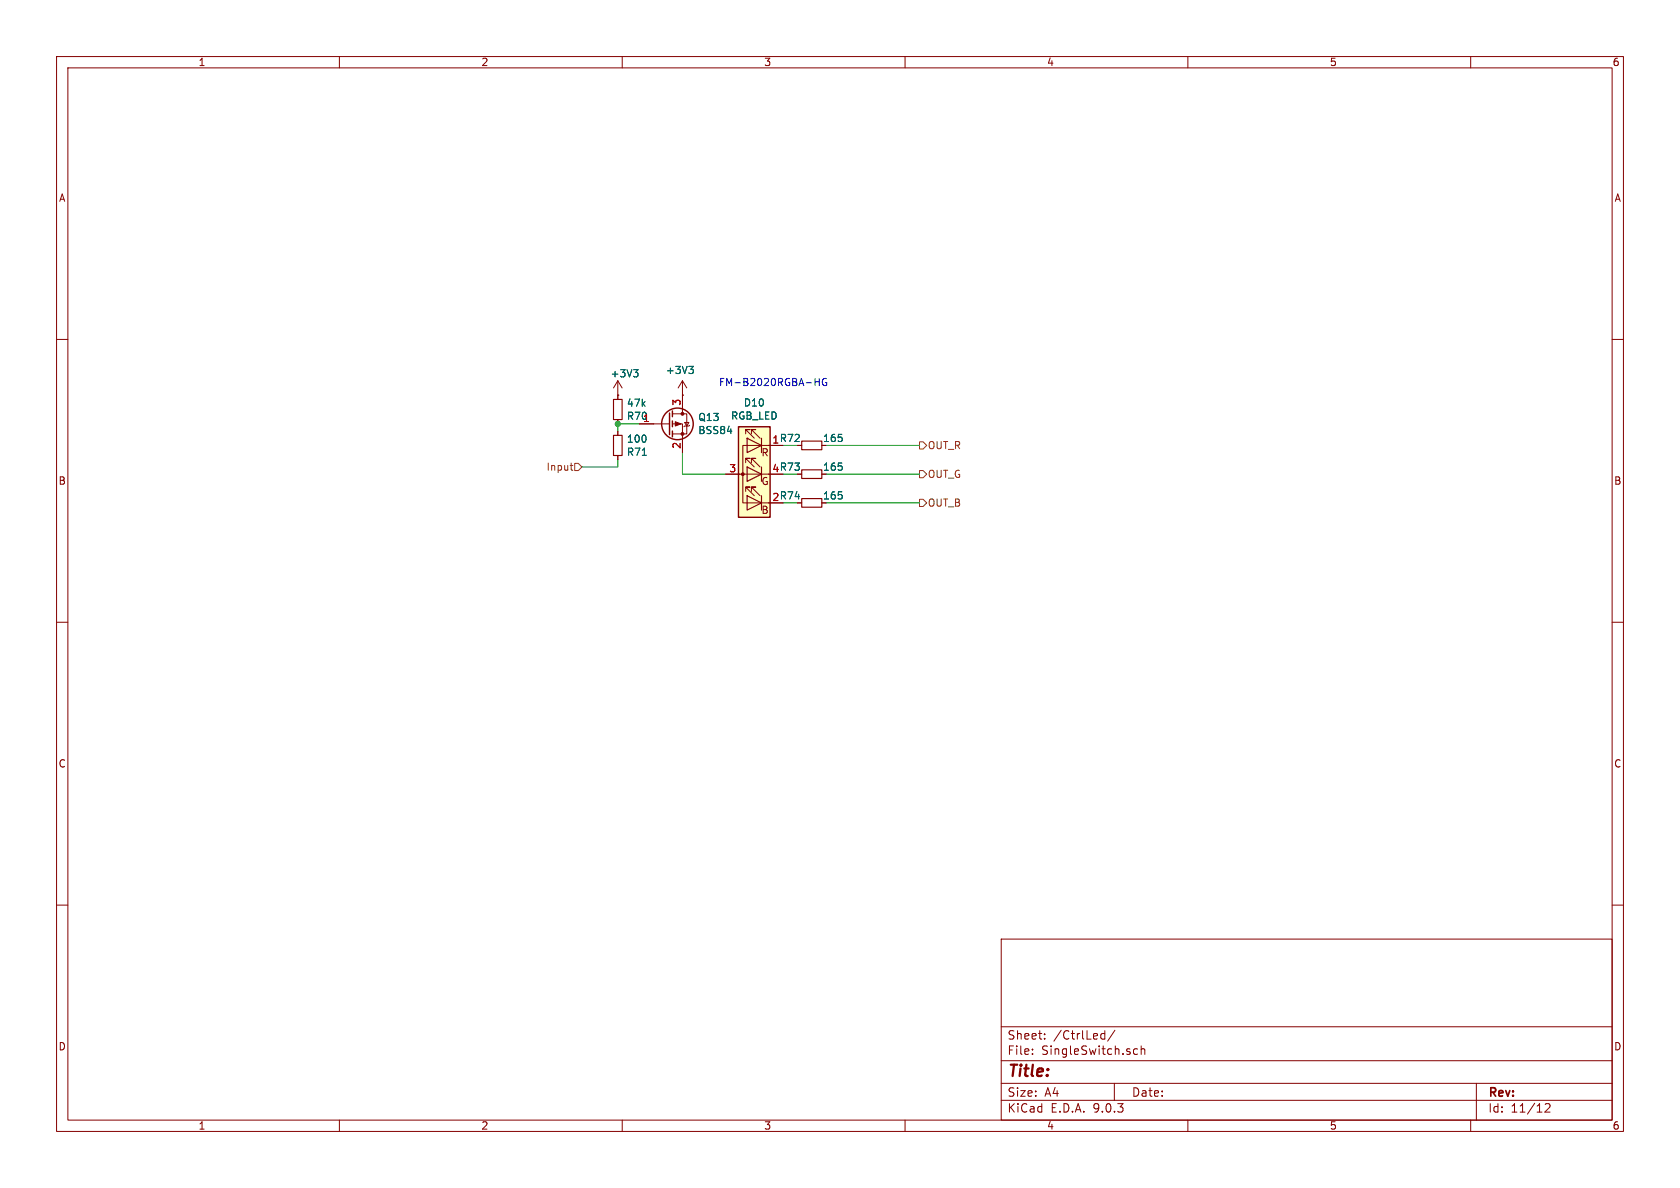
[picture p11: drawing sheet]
<svg xmlns="http://www.w3.org/2000/svg" width="297mm" height="210mm" viewBox="0 0 297 210" stroke-linecap="round" stroke-linejoin="round" font-family="sans-serif">
<g fill="none" stroke="#840000" stroke-width=".18">
<path d="M10 10h277v190h-277zM12 12h273v186h-273zM60 10v2M110 10v2M160 10v2M210 10v2M260 10v2M10 60h2M109.2 69.9h.1M109.2 67.3v3.3M109.2 74.2v.7M109.2 76.2v.8"/>
<path d="M109.2 67.3l.8 1.3M109.2 67.3l-.7 1.3M113 74.9h5.4M118.9 73.2h2.5v3.5h-2.5M118.9 74.9h1.7v5.1M120.6 69.9h.1M120.6 67.3l.8 1.3M120.6 67.3l-.7 1.3M120.6 67.3v5.9M121 74.7h.8l-.4 .6zM121.9 75.2l-.1 .1h-.8l-.1 .1M141 78.7h.7"/>
<path d="M285 60h2M109.2 80.5v.8M141 88.9h.7M141 83.8h.7M10 110h2M285 110h2M10 160h2M177 166h108v32h-108zM285 160h2M60 198v2M110 198v2M160 198v2"/>
<path d="M177 194.5h108M177 191.5h108M177 187.5h108M177 181.5h108M182.5 186.3v.1M182.5 185.5v.1M184.7 183.6v.1M184.7 182.8v.1M194.9 182.7l.4 .1M195.3 182.2v1.5M195.3 183.6l-.4 .1M197 191.5v3"/>
<path d="M197.1 182.1l-1.3 2M200.5 186.3l.2 .1 .4-.1M201.1 185.5l-.4-.1-.2 .1M201.7 185.5l.3-.1 .3 .1 .1 .9M201.7 184.9v1.5M210 198v2M260 198v2M261 191.5v6.5M273.2 195.2l.5-.1 .3 .1v.3l-.9 1.1h.9"/>
</g>
<path d="M108.5 70.6h1.5v3.6h-1.5zM108.5 77h1.5v3.5h-1.5zM141.7 78h3.6v1.5h-3.6zM141.7 88.1h3.6v1.6h-3.6zM141.7 83.1h3.6v1.5h-3.6z" fill="none" stroke="#840000" stroke-width=".2"/>
<path d="M112 65.3h.8l-.4 .5M112.5 65.8l.3 .3v.3l-.3 .2M121.8 64.8h.8l-.5 .4M122.3 65.2l.3 .3v.3l-.3 .2M113.6 80.5h.7" fill="none" stroke="#006464" stroke-width=".18"/>
<g fill="none" stroke="#840000" stroke-width=".25">
<path d="M118.4 73v3.8M118.9 72.6v1.1M118.9 74.4v1M118.9 76.2v1"/>
<circle cx="119.8" cy="74.9" r="2.79"/>
</g>
<g fill="#840000" stroke="#840000" stroke-width=".18">
<path d="M119.4 74.5l1 .4-1 .4z"/>
<circle cx="120.6" cy="73.2" r=".25"/>
<circle cx="120.6" cy="76.7" r=".25"/>
</g>
<path d="M130.6 75.4h5.5v16h-5.5z" fill="#ffffc2"/>
<g fill="none" stroke="#840000" stroke-width=".18">
<path d="M109.2 69.9h.1M109.2 69.9v.7M109.2 74.2v.7M109.2 76.2v.8M113 74.9h2.6M120.6 69.9h.1M120.6 69.9v2.5M120.6 77.5v2.5M131.8 76.7v-.8h.8h-.8l1.5 1.6M132.1 77.5h.1M132.8 76.7v-.8h.8h-.8l1.6 1.6M138.4 78.7h-7.1v10.2h4.6"/>
<path d="M141 78.7h.7M109.2 80.5v.8M128.3 83.8h7.6M131.8 81.8v-.8h.8h-.8l1.5 1.6M131.8 86.9v-.8h.8h-.8l1.5 1.5M132.8 81.8v-.8h.8h-.8l1.6 1.6M132.8 86.9v-.8h.8h-.8l1.6 1.5M141 88.9h.7M141 83.8h.7"/>
</g>
<path d="M132.1 77.5l2.5 1.2-2.5 1.3zM134.6 77.5v2.5M132.1 82.6l2.5 1.2-2.5 1.3zM132.1 87.6l2.5 1.3-2.5 1.3zM134.6 82.6v2.5M134.6 87.6v2.6" fill="none" stroke="#840000" stroke-width=".2"/>
<circle cx="131.3" cy="83.8" r=".25" fill="#840000" stroke="#840000" stroke-width=".18"/>
<path d="M130.6 75.4h5.5v16h-5.5z" fill="none" stroke="#840000" stroke-width=".25"/>
<path d="M162.6 78.1h.6l.6 .6-.6 .7h-.6zM100.8 82.3h.5M101 82.9l.3 .2M101.6 81.9h.6l.7 .7-.7 .6h-.6zM162.6 83.2h.6l.6 .6-.6 .7h-.6zM162.6 88.3h.6l.6 .6-.6 .6h-.6z" fill="none" stroke="#725600" stroke-width=".18"/>
<path d="M113 74.9h-3.8v1.3M146 78.7h16.6M109.2 81.3v1.3h-6.3M120.6 80v3.8h7.7M146 88.9h16.6M146 83.8h16.6" fill="none" stroke="#009600" stroke-width=".18"/>
<path d="M144.1 66.9v1.3M144.1 67.5h.7M144.8 66.9v1.3M146.1 67a.59 .59 0 0 0-.7 .5 .59 .59 0 0 0 .7 .6l.1-.5h-.3" fill="none" stroke="#0000c2" stroke-width=".18"/>
<path d="M112 65.3h.8l-.4 .5M112.5 65.8l.3 .3v.3l-.3 .2M121.8 64.8h.8l-.5 .4M122.3 65.2l.3 .3v.3l-.3 .2M113.6 80.5h.7" fill="none" stroke="#006464" stroke-width=".18"/>
<circle cx="109.2" cy="74.9" r=".46" fill="#009600" stroke="#009600" stroke-width=".18"/>
<text font-size="2.8" fill="#840000" x="178" y="190.9">Title:</text>
<g font-size="2.1" fill="#840000">
<text x="178" y="184">Sheet:</text>
<text x="186.2" y="184">/CtrlLed/</text>
<text x="178" y="186.7">File:</text>
<text x="184.1" y="186.7">SingleSwitch.sch</text>
<text x="178" y="196.9">KiCad</text>
<text x="178" y="194.1">Size:</text>
<text x="184.7" y="194.1">A4</text>
<text x="185.7" y="196.9">E.D.A.</text>
<text x="193.3" y="196.9">9.0.3</text>
<text x="200" y="194.1">Date:</text>
<text x="263" y="194.3">Rev:</text>
<text x="263" y="196.9">Id:</text>
<text x="267.1" y="196.9">11/12</text>
</g>
<g font-size="1.8" fill="#840000">
<text x="35" y="11.9">1</text>
<text x="85" y="11.9">2</text>
<text x="135" y="11.9">3</text>
<text x="185" y="11.9">4</text>
<text x="235" y="11.9">5</text>
<text x="285" y="11.9">6</text>
<text x="10.3" y="35.9">A</text>
<text x="285.3" y="35.9">A</text>
<text x="134.5" y="80.9">R</text>
<text x="145.4" y="78.3">165</text>
<text x="145.4" y="83.4">165</text>
<text x="10.3" y="85.9">B</text>
<text x="134.5" y="86">G</text>
<text x="145.4" y="88.5">165</text>
<text x="285.3" y="85.9">B</text>
<text x="134.5" y="91">B</text>
<text x="10.3" y="135.9">C</text>
<text x="285.3" y="135.9">C</text>
<text x="10.3" y="185.9">D</text>
<text x="285.3" y="185.9">D</text>
<text x="35" y="199.9">1</text>
<text x="85" y="199.9">2</text>
<text x="135" y="199.9">3</text>
<text x="185" y="199.9">4</text>
<text x="235" y="199.9">5</text>
<text x="285" y="199.9">6</text>
</g>
<g font-size="1.8" fill="#006464">
<text x="107.8" y="66.9">+3V3</text>
<text x="117.6" y="66.3">+3V3</text>
<text x="110.7" y="72.1">47k</text>
<text x="123.4" y="74.6">Q13</text>
<text x="123.4" y="76.9">BSS84</text>
<text x="129.1" y="74.4">RGB_LED</text>
<text x="131.4" y="72.1">D10</text>
<text x="110.7" y="78.5">100</text>
<text x="110.7" y="80.8">R71</text>
</g>
<g font-size="1.8" fill="#a90000">
<text x="120.4" y="71.8" transform="rotate(-90 120.4 71.8)">3</text>
<text x="110.7" y="74.4">R701</text>
<text x="120.4" y="79.4" transform="rotate(-90 120.4 79.4)">2</text>
<text x="128.8" y="83.6">3</text>
<text x="136.5" y="78.5">1 R72</text>
<text x="136.5" y="83.6">4 R73</text>
<text x="136.5" y="88.6">2 R74</text>
</g>
<text font-size="1.8" fill="#0000c2" x="127" y="68.3">FM-B2020RGBA-HG</text>
<g font-size="1.8" fill="#725600">
<text x="96.5" y="83.4">Input</text>
<text x="163.9" y="79.6">OUT_R</text>
<text x="163.9" y="84.7">OUT_G</text>
<text x="163.9" y="89.8">OUT_B</text>
</g>
</svg>
